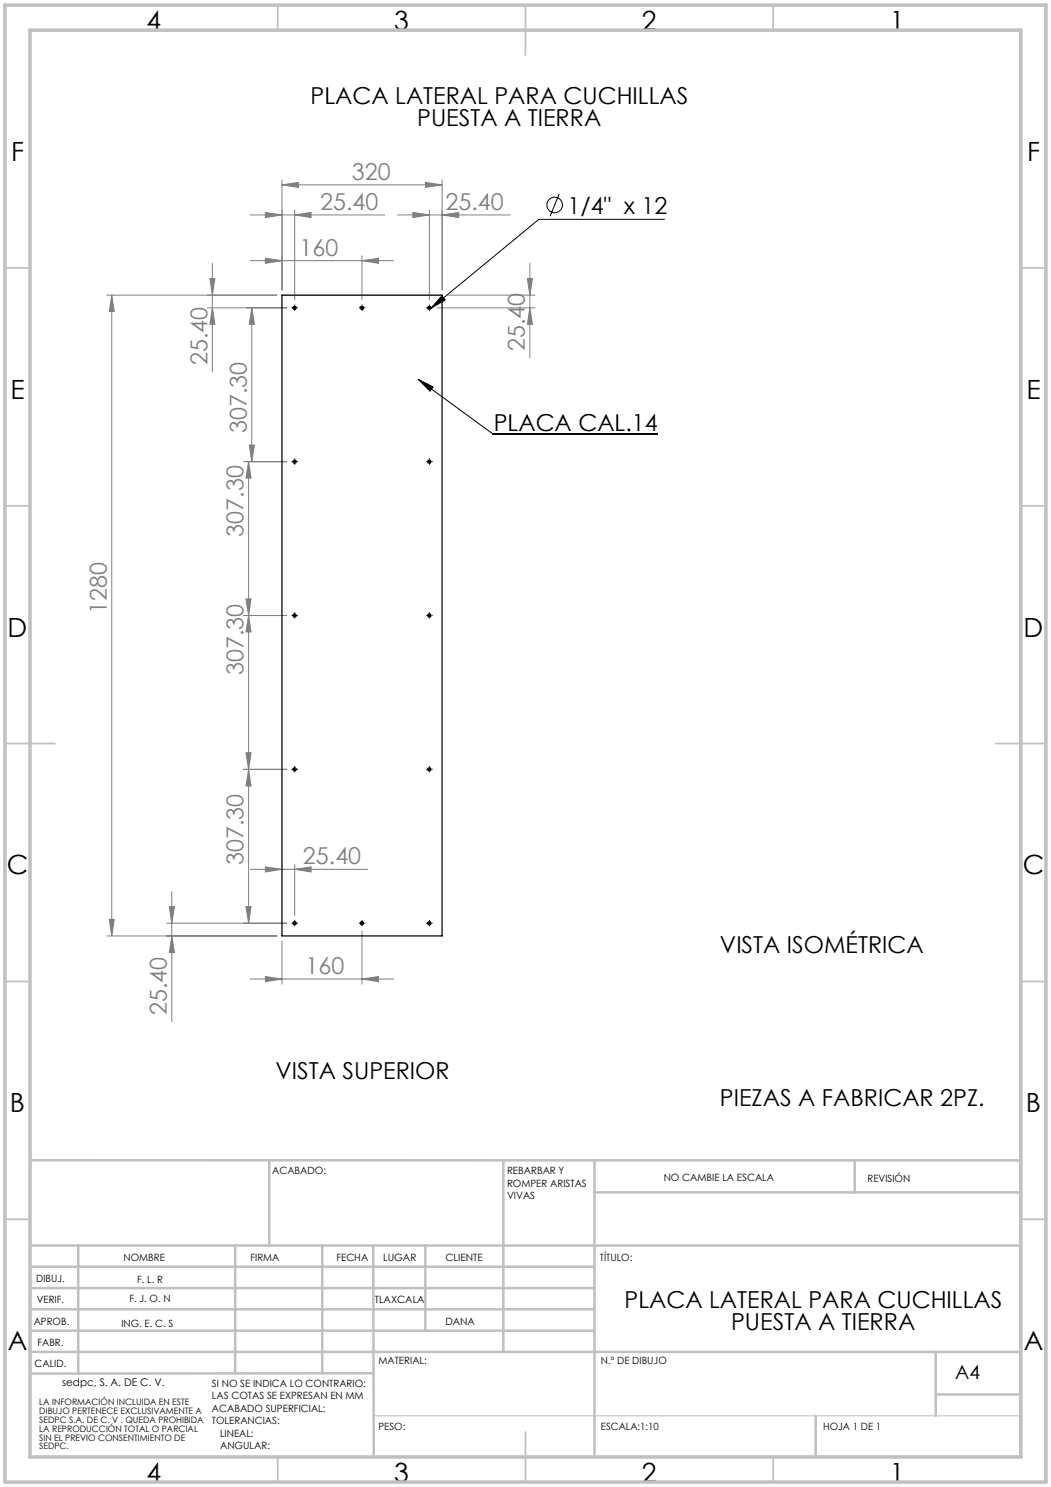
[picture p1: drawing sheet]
<svg xmlns="http://www.w3.org/2000/svg" width="210mm" height="297mm" viewBox="0 0 210 297" stroke-linecap="round" stroke-linejoin="round" font-family="sans-serif">
<g fill="none" stroke="#000" stroke-width=".2">
<path d="M111.7 38.7l-1.8 4.5M88.3 59.1l.7 .8-2.9 1.7zM132.8 43.8h-25.1l-21.6 17.8M58.6 61.5h.5M58.9 61.2v.5M72.1 61.5h.5M72.3 61.2v.5M83.6 75.8l14.9 10.9h32.8M83.6 75.8l2.9 1.5-.6 .8zM85.5 61.5h.5M85.8 61.2v.5M58.6 92.2h.5"/>
<path d="M58.9 92v.5M85.5 92.2h.5M85.8 92v.5M58.6 122.9h.5M58.9 122.7v.5M85.5 122.9h.5M85.8 122.7v.5M58.6 153.7h.5M58.9 153.4v.5M85.5 153.7h.5M85.8 153.4v.5M58.6 184.4h.5"/>
<path d="M58.9 184.1v.5M72.1 184.4h.5M72.3 184.1v.5M85.5 184.4h.5M85.8 184.1v.5"/>
<circle cx="110.8" cy="40.9" r="1.55"/>
</g>
<g fill="none" stroke="#808080" stroke-width=".2">
<path d="M56.3 36.9l3.3-.5v1zM56.3 35.9v22M56.3 36.9h32M85 36.4l3.3 .5-3.3 .5zM88.3 35.9v22M21.3 58.9h34M22.3 58.9l.5 3.3h-1zM22.3 58.9v128M41.9 55.6h1l-.5 3.3zM42.4 52.6v21.7M50 42.9h26.9M50 52.1h28.7"/>
<path d="M53 42.4l3.3 .5-3.3 .6zM53 51.6l3.3 .5-3.3 .5zM58.9 42.9l3.3-.5v1.1zM58.9 41.9v18M72.3 52.1l3.3-.5v1zM72.3 51.1v8.8M79.4 42.9h22.6M82.5 42.4l3.3 .5-3.3 .6zM85.8 41.9v18M88.3 42.9l3.4-.5v1.1zM89.3 58.9h17.6M105.4 55.6h1l-.5 3.3z"/>
<path d="M105.9 52.6v18.9M41.5 61.5h15.8M42.4 61.5l.5 3.3h-1zM50.3 61.5l.5 3.3h-1zM50.3 61.5v30.7M87.3 61.5h19.6M105.9 61.5l.5 3.3h-1zM48.6 92.2h8.7M49.7 92.2v92.2M49.7 92.2l.5 3.3h-1.1zM49.8 88.9h1l-.5 3.3zM49.1 119.6h1.1l-.5 3.3z"/>
<path d="M48.6 122.9h8.7M49.7 122.9l.5 3.3h-1.1zM48.6 153.7h8.7M49.1 150.4h1.1l-.5 3.3zM49.7 153.7l.5 3.3h-1.1zM34.3 178v26M50 173.6h23.4M53 173.1l3.3 .5-3.3 .6zM58.9 173.6l3.3-.5v1.1zM58.9 172.6v10.2M21.3 186.9h34M21.8 183.6h1l-.5 3.3z"/>
<path d="M33.3 184.4h24M33.8 181.1h1.1l-.6 3.3zM34.3 186.9l.6 3.3h-1.1zM49.1 181.1h1.1l-.5 3.3zM50 195.5h28.7M53 195l3.3 .5-3.3 .6zM56.3 187.9v8.7M72.3 195.5l3.3-.5v1.1zM72.3 185.9v10.7"/>
</g>
<g fill="none" stroke="#000" stroke-width=".2" stroke-dasharray="15.2 1.3 1.3 1.3">
<path d="M58.4 61.5h-.1M58.9 61v-.1M58.9 62h.1M59.4 61.5h.1M71.9 61.5h-.1M72.3 61v-.1M72.3 62h.1M72.8 61.5h.1M85.3 61.5h-.1M85.8 61v-.1M85.8 62h.1M86.3 61.5h.1"/>
<path d="M58.4 92.2h-.1M58.9 91.7v-.1M58.9 92.7v.1M59.4 92.2h.1M85.3 92.2h-.1M85.8 91.7v-.1M85.8 92.7v.1M86.3 92.2h.1M58.4 122.9h-.1M58.9 122.4v-.1M58.9 123.4v.1M59.4 122.9h.1"/>
<path d="M85.3 122.9h-.1M85.8 122.4v-.1M85.8 123.4v.1M86.3 122.9h.1M58.4 153.6h-.1M58.9 153.1h.1M58.9 154.1v.1M59.4 153.6h.1M85.3 153.6h-.1M85.8 153.1h.1M85.8 154.1v.1M86.3 153.6h.1"/>
<path d="M58.4 184.4h-.1M58.9 183.9v-.1M58.9 184.9h.1M59.4 184.4h.1M71.9 184.4h-.1M72.3 183.9v-.1M72.3 184.9h.1M72.8 184.4h.1M85.3 184.4h-.1M85.8 183.9v-.1M85.8 184.9h.1M86.3 184.4h.1"/>
</g>
<path d="M74.6 282.8h129.4" fill="none" stroke="#c0c0c0" stroke-width=".2"/>
<g fill="none" stroke="#c0c0c0" stroke-width=".35">
<path d="M55.5 1v5M105 1v10M154.5 1v5M1 53.5h5M204 53.5h5M1 101h5M204 101h5M1 148.5h10M199 148.5h10M1 196h5M204 196h5M1 243.5h5"/>
<path d="M204 243.5h5M55.5 291v5M105 286v10M154.5 291v5"/>
</g>
<g fill="none" stroke="#c0c0c0" stroke-width=".5">
<path d="M6 231.7l198 .1M53.8 231.8v17M100.6 231.8v38.2M118.8 231.8v59.2M118.8 238.2h85.2M170.8 231.8v6.4M6 248.8h198M6 257.3h112.8M6 253h112.8M15.6 248.8v25.6M47 248.8v25.5M64.4 248.8v25.5"/>
<path d="M74.6 248.8l.1 42.2M85 248.8v17M6 265.8h112.8M6 261.5h112.8M6 270h198M74.6 274.3l-68.6 .1M187 270v12.8M187 278.5h17M163 282.8v8.2"/>
</g>
<path d="M1 1h208v295h-208zM6 6h198v285h-198z" fill="none" stroke="#c0c0c0" stroke-width=".7"/>
<path d="M88.3 59.1l.7 .8-2.9 1.7zM83.6 75.8l2.9 1.5-.6 .8z" fill="#000"/>
<g fill="#808080">
<path d="M58.9 42.9l3.3-.5v1.1zM53 42.4l3.3 .5-3.3 .6zM88.3 42.9l3.4-.5v1.1zM82.5 42.4l3.3 .5-3.3 .6z"/>
<path d="M56.3 36.9l3.3-.5v1zM85 36.4l3.3 .5-3.3 .5z"/>
<path d="M21.8 183.6h1l-.5 3.3zM22.3 58.9l.5 3.3h-1zM49.1 181.1h1.1l-.5 3.3zM49.7 153.7l.5 3.3h-1.1zM34.3 186.9l.6 3.3h-1.1zM33.8 181.1h1.1l-.6 3.3zM49.1 150.4h1.1l-.5 3.3zM49.7 122.9l.5 3.3h-1.1z"/>
<path d="M41.9 55.6h1l-.5 3.3zM42.4 61.5l.5 3.3h-1zM105.4 55.6h1l-.5 3.3zM105.9 61.5l.5 3.3h-1zM50.3 61.5l.5 3.3h-1zM49.8 88.9h1l-.5 3.3zM49.7 92.2l.5 3.3h-1.1zM49.1 119.6h1.1l-.5 3.3z"/>
<path d="M53 51.6l3.3 .5-3.3 .5zM72.3 52.1l3.3-.5v1zM53 195l3.3 .5-3.3 .6zM72.3 195.5l3.3-.5v1.1zM53 173.1l3.3 .5-3.3 .6zM58.9 173.6l3.3-.5v1.1z"/>
</g>
<g fill="none" stroke="#000" stroke-width=".25">
<path d="M56.3 58.9h32v128h-32z"/>
<circle cx="58.9" cy="61.5" r=".31"/>
<circle cx="72.3" cy="61.5" r=".32"/>
<circle cx="85.8" cy="61.5" r=".31"/>
<circle cx="58.9" cy="92.2" r=".32"/>
<circle cx="85.8" cy="92.2" r=".32"/>
<circle cx="58.9" cy="122.9" r=".32"/>
<circle cx="85.8" cy="122.9" r=".32"/>
<circle cx="58.9" cy="153.7" r=".32"/>
<circle cx="85.8" cy="153.7" r=".32"/>
<circle cx="58.9" cy="184.4" r=".32"/>
<circle cx="72.3" cy="184.4" r=".33"/>
<circle cx="85.8" cy="184.4" r=".32"/>
</g>
<g font-size="5.3">
<text x="29.3" y="5.9">4</text>
<text x="78.8" y="5.9">3</text>
<text x="128.3" y="5.9">2</text>
<text x="177.8" y="5.9">1</text>
<text x="2.2" y="32.2">F</text>
<text x="205.2" y="32.2">F</text>
<text x="2.1" y="79.7">E</text>
<text x="205.1" y="79.7">E</text>
<text x="1.5" y="127.2">D</text>
<text x="204.5" y="127.2">D</text>
<text x="1.3" y="174.7">C</text>
<text x="204.3" y="174.7">C</text>
<text x="2" y="222.2">B</text>
<text x="205" y="222.2">B</text>
<text x="1.5" y="269.7">A</text>
<text x="204.5" y="269.7">A</text>
<text x="29.3" y="295.9">4</text>
<text x="78.8" y="295.9">3</text>
<text x="128.3" y="295.9">2</text>
<text x="177.8" y="295.9">1</text>
</g>
<g font-size="4.7">
<text x="62.1" y="20.7">PLACA LATERAL PARA CUCHILLAS</text>
<text x="83.4" y="25.2">PUESTA A TIERRA</text>
<text x="113.4" y="42.7">1/4&quot; x 12</text>
<text x="98.7" y="86">PLACA CAL.14</text>
<text x="143.9" y="190.3">VISTA ISOMÉTRICA</text>
<text x="55" y="215.5">VISTA SUPERIOR</text>
<text x="143.9" y="220.9">PIEZAS A FABRICAR 2PZ.</text>
<text x="124.8" y="261.2">PLACA LATERAL PARA CUCHILLAS</text>
<text x="146.1" y="265.7">PUESTA A TIERRA</text>
</g>
<g font-size="4.7" fill="#808080">
<text x="70.3" y="35.9">320</text>
<text x="64" y="41.9">25.40</text>
<text x="89" y="41.9">25.40</text>
<text x="59.8" y="51.1">160</text>
<text x="104.9" y="70.2" transform="rotate(-90 104.9 70.2)">25.40</text>
<text x="41.4" y="73" transform="rotate(-90 41.4 73)">25.40</text>
<text x="49.3" y="86.5" transform="rotate(-90 49.3 86.5)">307.30</text>
<text x="48.7" y="107.2" transform="rotate(-90 48.7 107.2)">307.30</text>
<text x="21.3" y="122.7" transform="rotate(-90 21.3 122.7)">1280</text>
<text x="48.7" y="134.8" transform="rotate(-90 48.7 134.8)">307.30</text>
<text x="48.7" y="172.8" transform="rotate(-90 48.7 172.8)">307.30</text>
<text x="60.5" y="172.6">25.40</text>
<text x="61.1" y="194.5">160</text>
<text x="33.3" y="202.7" transform="rotate(-90 33.3 202.7)">25.40</text>
</g>
<text font-size="3.9" x="190.9" y="275.5">A4</text>
<text font-size="2.1" x="12.4" y="276.7">sedpc, S. A. DE C. V.</text>
<g font-size="2">
<text x="54.4" y="234.6">ACABADO:</text>
<text x="101.3" y="234.5">REBARBAR Y</text>
<text x="101.3" y="237">ROMPER ARISTAS</text>
<text x="101.3" y="239.5">VIVAS</text>
<text x="132.6" y="236">NO CAMBIE LA ESCALA</text>
<text x="173.3" y="236.2">REVISIÓN</text>
<text x="24.7" y="251.9">NOMBRE</text>
<text x="50" y="251.9">FIRMA</text>
<text x="67.2" y="251.9">FECHA</text>
<text x="76.5" y="251.9">LUGAR</text>
<text x="89" y="251.9">CLIENTE</text>
<text x="119.9" y="251.9">TÍTULO:</text>
<text x="7.2" y="256.1">DIBUJ.</text>
<text x="27.4" y="256.2">F. L. R</text>
<text x="7.4" y="260.3">VERIF.</text>
<text x="25.9" y="260.1">F. J. O. N</text>
<text x="74.9" y="260.3">TLAXCALA</text>
<text x="6.7" y="264.5">APROB.</text>
<text x="7.5" y="268.8">FABR.</text>
<text x="24.3" y="265">ING. E. C. S</text>
<text x="89" y="264.6">DANA</text>
<text x="6.9" y="273">CALID.</text>
<text x="75.6" y="272.5">MATERIAL:</text>
<text x="120.1" y="272.5">N.º DE DIBUJO</text>
<text x="42.4" y="277">SI NO SE INDICA LO CONTRARIO:</text>
<text x="42.4" y="279.5">LAS COTAS SE EXPRESAN EN MM</text>
<text x="42.4" y="282">ACABADO SUPERFICIAL:</text>
<text x="42.4" y="284.5">TOLERANCIAS:</text>
<text x="44" y="287">LINEAL:</text>
<text x="75.6" y="285.5">PESO:</text>
<text x="120.1" y="285.6">ESCALA:1:10</text>
<text x="164.5" y="285.6">HOJA 1 DE 1</text>
<text x="44" y="289.5">ANGULAR:</text>
</g>
<g font-size="1.8">
<text x="7.9" y="280.7">LA INFORMACIÓN INCLUIDA EN ESTE</text>
<text x="7.9" y="282.5">DIBUJO PERTENECE EXCLUSIVAMENTE A</text>
<text x="7.9" y="284.2">SEDPC S.A. DE C. V . QUEDA PROHIBIDA</text>
<text x="7.9" y="286">LA REPRODUCCIÓN TOTAL O PARCIAL</text>
<text x="7.9" y="287.7">SIN EL PREVIO CONSENTIMIENTO DE</text>
<text x="7.9" y="289.5">SEDPC.</text>
</g>
</svg>
